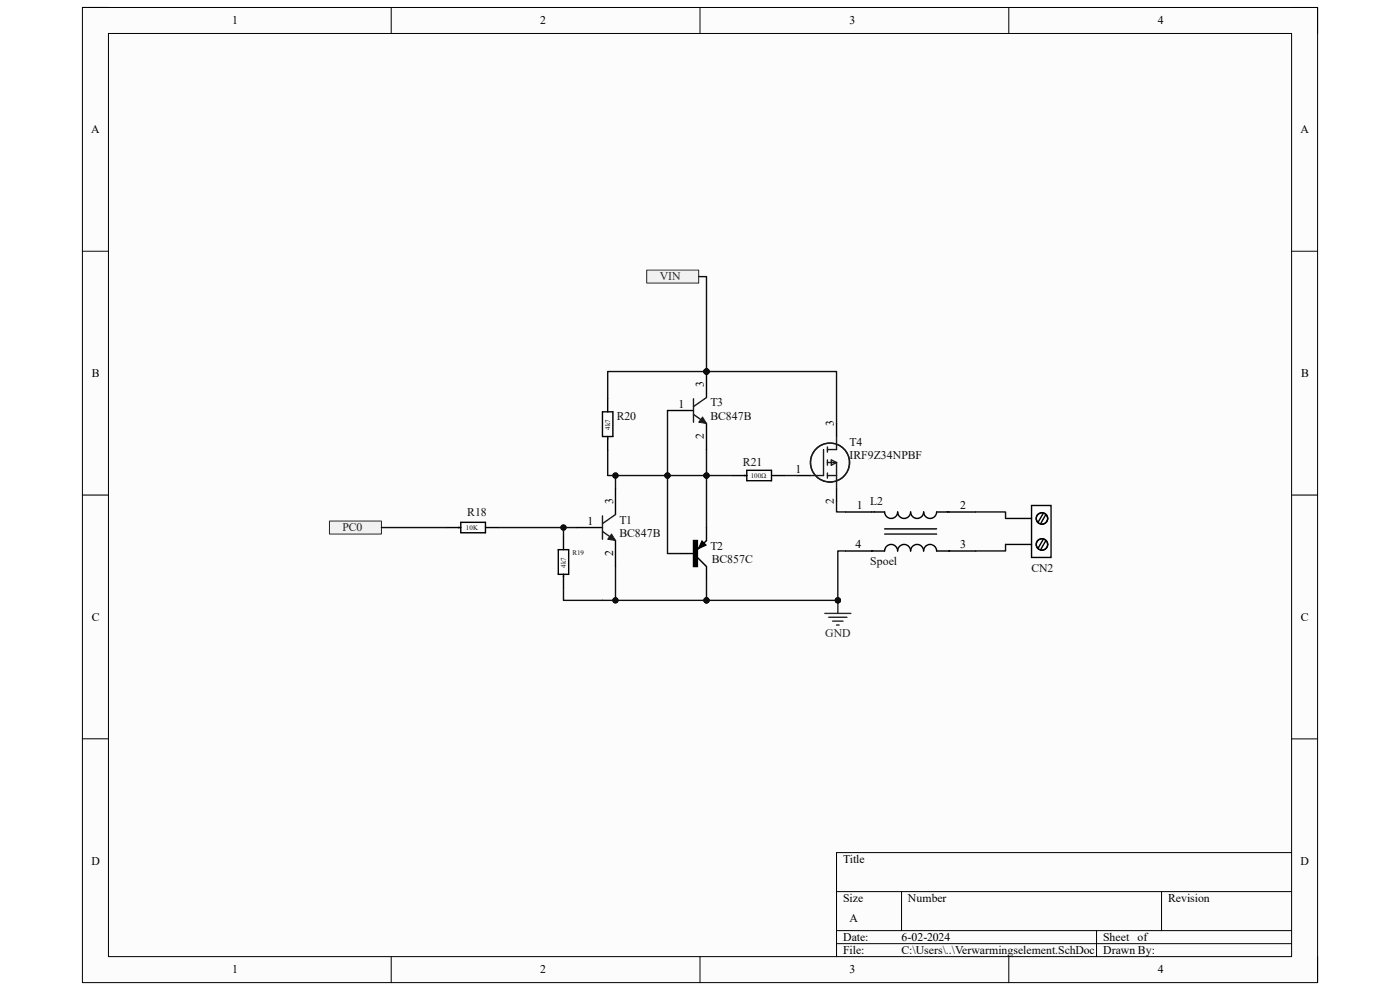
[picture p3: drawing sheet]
<svg xmlns="http://www.w3.org/2000/svg" width="297mm" height="210mm" viewBox="0 0 297 210" stroke-linecap="round" stroke-linejoin="round" font-family="sans-serif">
<path d="M17.5 1.6h262v206.8h-262z" fill-rule="evenodd" fill="#fcfcfc"/>
<path d="M17.5 1.6h262v206.8h-262z" fill="none" stroke="#000" stroke-width=".21"/>
<path d="M23 7.1h251v195.8h-251z" fill-rule="evenodd" fill="#fcfcfc"/>
<g fill="none" stroke="#000" stroke-width=".21">
<path d="M17.5 1.6h5.5M23 7.1h251v195.8h-251zM83 1.6v5.5M148.5 1.6v5.5M214 1.6v5.5M274 1.6h5.5v5.5M17.5 53.3h5.5M274 53.3h5.5M17.5 105h5.5M274 105h5.5M17.5 156.7h5.5M274 156.7h5.5"/>
<path d="M177.5 189.1h96.5M177.5 197.4h96.5M191.3 189.1v8.3M232.6 197.4v5.5M246.4 189.1v8.3M274 180.9h-96.5v22M83 202.9v5.5M148.5 202.9v5.5M177.5 200.2h96.5M214 202.9v5.5M279.5 202.9v5.5"/>
</g>
<path d="M118.4 116.6h2.2v5.2h-2.2zM119.5 113.8v2.8M144.4 117.4h2.7M147.1 114.7h.9v5.5h-.9zM147.1 117.4l2.8 2.8v2.7M148.2 116.3l-1.1 1.1M148.9 114.8l.8 .8-1.5 .7zM148.9 115.1l.6 .5-1 .5zM148.9 115.4l.3 .2M149.9 111.9v2.8l-1.7 1.6M119.5 121.8v3.1" fill="none" stroke="#000" stroke-width=".3"/>
<path d="M147.1 114.7h.9v5.5h-.9z" fill-rule="evenodd" fill="#000"/>
<path d="M175 130.1h5.5M175.8 130.9h3.9M176.6 131.8h2.2M177.5 132.6h.5M177.7 127.4v2.7" fill="none" stroke="#262626" stroke-width=".3"/>
<circle cx="177.7" cy="127.4" r=".55" fill="#0e0e0e"/>
<circle cx="177.7" cy="127.4" r=".55" fill="none" stroke="#0e0e0e" stroke-width=".21"/>
<g fill="none" stroke="#000" stroke-width=".3">
<path d="M127.8 87.4h2.2v5.2h-2.2zM128.9 84.6v2.8M128.9 92.6v3M158.4 99.8h5.3v2.2h-5.3zM155.4 100.9h3M163.7 100.9h2.7M179.4 108.6h8.3a1.38 1.38 0 0 0 1.4 1.4 1.38 1.38 0 0 0 1.3-1.4 1.38 1.38 0 0 0 1.4 1.4 1.38 1.38 0 0 0 1.4-1.4 1.38 1.38 0 0 0 1.4 1.4 1.38 1.38 0 0 0 1.4-1.4 1.38 1.38 0 0 0 1.3 1.4 1.38 1.38 0 0 0 1.4-1.4h8.3M179.4 116.9h8.3a1.38 1.38 0 0 1 1.4-1.4 1.38 1.38 0 0 1 1.3 1.4M187.7 112.2h11M187.7 113.3h11M190.4 116.9a1.38 1.38 0 0 1 1.4-1.4 1.38 1.38 0 0 1 1.4 1.4 1.38 1.38 0 0 1 1.4-1.4 1.38 1.38 0 0 1 1.4 1.4M207 116.9h-8.3a1.38 1.38 0 0 0-1.4-1.4 1.38 1.38 0 0 0-1.4 1.4"/>
<path d="M213.3 110h5.5M213.3 115.5h5.5M218.8 107.2h4.2v11.1h-4.2zM221.3 108.9l-1.1 1.9M221.3 114.4l-1.1 1.9M221.9 109.2l-1.1 1.9M221.9 114.7l-1.1 1.9"/>
<circle cx="221" cy="115.5" r="1.21"/>
<circle cx="221" cy="110" r="1.21"/>
</g>
<path d="M69.9 110.5h11v2.8h-11z" fill-rule="evenodd" fill="#f0f0f0"/>
<path d="M69.9 110.5h11v2.8h-11z" fill="none" stroke="#262626" stroke-width=".21"/>
<path d="M94.7 111.9h3.1M97.8 110.8h5.2v2.2h-5.2zM103 111.9h2.7" fill="none" stroke="#000" stroke-width=".3"/>
<path d="M137.2 57.3h11v2.8h-11z" fill-rule="evenodd" fill="#f0f0f0"/>
<path d="M137.2 57.3h11v2.8h-11z" fill="none" stroke="#262626" stroke-width=".21"/>
<path d="M177.5 89.9v2.7M169.2 100.9h2.7M177.5 103.6v2.8" fill="none" stroke="#000" stroke-width=".3"/>
<g fill="none" stroke="#1c1c1c" stroke-width=".3">
<path d="M174.7 95.4v5.5h-2.8M175.5 98.1h2M175.5 94.8v1.1M175.5 97.6v1.1M176.4 97.6l1.1 .5-1.1 .6zM177.5 92.6v2.8h-2M177.5 98.1v5.5M175.5 100.9h2M175.5 100.3v1.1"/>
<circle cx="176.1" cy="98.1" r="4.1"/>
</g>
<path d="M141.6 100.9v16.5h2.8" fill="none" stroke="#0e0e0e" stroke-width=".3"/>
<circle cx="141.6" cy="100.9" r=".55" fill="#0e0e0e"/>
<circle cx="141.6" cy="100.9" r=".55" fill="none" stroke="#0e0e0e" stroke-width=".21"/>
<path d="M141.6 87.1v13.8" fill="none" stroke="#0e0e0e" stroke-width=".3"/>
<circle cx="141.6" cy="100.9" r=".55" fill="#0e0e0e"/>
<circle cx="141.6" cy="100.9" r=".55" fill="none" stroke="#0e0e0e" stroke-width=".21"/>
<path d="M149.9 78.8h-21v5.8" fill="none" stroke="#0e0e0e" stroke-width=".3"/>
<circle cx="149.9" cy="78.8" r=".55" fill="#0e0e0e"/>
<circle cx="149.9" cy="78.8" r=".55" fill="none" stroke="#0e0e0e" stroke-width=".21"/>
<path d="M179.4 116.9h-1.7v10.5" fill="none" stroke="#0e0e0e" stroke-width=".3"/>
<circle cx="177.7" cy="127.4" r=".55" fill="#0e0e0e"/>
<circle cx="177.7" cy="127.4" r=".55" fill="none" stroke="#0e0e0e" stroke-width=".21"/>
<path d="M148.2 58.7h1.7v20.1M207 108.6h6.3v1.4M213.3 115.5v1.4h-6.3" fill="none" stroke="#0e0e0e" stroke-width=".3"/>
<circle cx="149.9" cy="78.8" r=".55" fill="#0e0e0e"/>
<circle cx="149.9" cy="78.8" r=".55" fill="none" stroke="#0e0e0e" stroke-width=".21"/>
<path d="M149.9 78.8h27.6v11.1" fill="none" stroke="#0e0e0e" stroke-width=".3"/>
<circle cx="149.9" cy="78.8" r=".55" fill="#0e0e0e"/>
<circle cx="149.9" cy="78.8" r=".55" fill="none" stroke="#0e0e0e" stroke-width=".21"/>
<path d="M149.9 122.9v4.5" fill="none" stroke="#0e0e0e" stroke-width=".3"/>
<circle cx="149.9" cy="127.4" r=".55" fill="#0e0e0e"/>
<circle cx="149.9" cy="127.4" r=".55" fill="none" stroke="#0e0e0e" stroke-width=".21"/>
<path d="M149.9 100.9v11" fill="none" stroke="#0e0e0e" stroke-width=".3"/>
<circle cx="149.9" cy="100.9" r=".55" fill="#0e0e0e"/>
<circle cx="149.9" cy="100.9" r=".55" fill="none" stroke="#0e0e0e" stroke-width=".21"/>
<path d="M80.9 111.9h13.8M105.7 111.9h16.6" fill="none" stroke="#0e0e0e" stroke-width=".3"/>
<circle cx="119.5" cy="111.9" r=".55" fill="#0e0e0e"/>
<circle cx="119.5" cy="111.9" r=".55" fill="none" stroke="#0e0e0e" stroke-width=".21"/>
<path d="M149.9 95.4v5.5M166.4 100.9h2.8M177.5 106.4v2.2h1.9" fill="none" stroke="#0e0e0e" stroke-width=".3"/>
<circle cx="149.9" cy="100.9" r=".55" fill="#0e0e0e"/>
<circle cx="149.9" cy="100.9" r=".55" fill="none" stroke="#0e0e0e" stroke-width=".21"/>
<path d="M119.5 124.9v2.5h30.4" fill="none" stroke="#0e0e0e" stroke-width=".3"/>
<circle cx="130.6" cy="127.4" r=".55" fill="#0e0e0e"/>
<circle cx="130.6" cy="127.4" r=".55" fill="none" stroke="#0e0e0e" stroke-width=".21"/>
<circle cx="149.9" cy="127.4" r=".55" fill="#0e0e0e"/>
<circle cx="149.9" cy="127.4" r=".55" fill="none" stroke="#0e0e0e" stroke-width=".21"/>
<path d="M149.9 127.4h27.8" fill="none" stroke="#0e0e0e" stroke-width=".3"/>
<circle cx="149.9" cy="127.4" r=".55" fill="#0e0e0e"/>
<circle cx="149.9" cy="127.4" r=".55" fill="none" stroke="#0e0e0e" stroke-width=".21"/>
<circle cx="177.7" cy="127.4" r=".55" fill="#0e0e0e"/>
<circle cx="177.7" cy="127.4" r=".55" fill="none" stroke="#0e0e0e" stroke-width=".21"/>
<path d="M128.9 95.6v5.3h26.5" fill="none" stroke="#0e0e0e" stroke-width=".3"/>
<circle cx="130.6" cy="100.9" r=".55" fill="#0e0e0e"/>
<circle cx="130.6" cy="100.9" r=".55" fill="none" stroke="#0e0e0e" stroke-width=".21"/>
<circle cx="141.6" cy="100.9" r=".55" fill="#0e0e0e"/>
<circle cx="141.6" cy="100.9" r=".55" fill="none" stroke="#0e0e0e" stroke-width=".21"/>
<circle cx="149.9" cy="100.9" r=".55" fill="#0e0e0e"/>
<circle cx="149.9" cy="100.9" r=".55" fill="none" stroke="#0e0e0e" stroke-width=".21"/>
<path d="M119.5 111.9v1.9" fill="none" stroke="#0e0e0e" stroke-width=".3"/>
<circle cx="119.5" cy="111.9" r=".55" fill="#0e0e0e"/>
<circle cx="119.5" cy="111.9" r=".55" fill="none" stroke="#0e0e0e" stroke-width=".21"/>
<path d="M130.6 120.2v7.2" fill="none" stroke="#0e0e0e" stroke-width=".3"/>
<circle cx="130.6" cy="127.4" r=".55" fill="#0e0e0e"/>
<circle cx="130.6" cy="127.4" r=".55" fill="none" stroke="#0e0e0e" stroke-width=".21"/>
<path d="M130.6 100.9v2.7" fill="none" stroke="#0e0e0e" stroke-width=".3"/>
<circle cx="130.6" cy="100.9" r=".55" fill="#0e0e0e"/>
<circle cx="130.6" cy="100.9" r=".55" fill="none" stroke="#0e0e0e" stroke-width=".21"/>
<path d="M122.3 111.9h5.5M130.6 103.6v5.6M130.6 114.7v5.5" fill="none" stroke="#000" stroke-width=".3"/>
<path d="M127.8 112.7l2.8 2M127.8 109.4v5M130.6 109.2l-2.8 1.9" fill="none" stroke="#1c1c1c" stroke-width=".3"/>
<path d="M129.7 113.3l.9 1.4-1.7-.3z" fill="#1c1c1c"/>
<path d="M129.7 113.3l.9 1.4-1.7-.3z" fill="none" stroke="#1c1c1c" stroke-width=".21"/>
<circle cx="149.9" cy="78.8" r=".55" fill="#0e0e0e"/>
<circle cx="149.9" cy="78.8" r=".55" fill="none" stroke="#0e0e0e" stroke-width=".21"/>
<path d="M149.9 78.8v5.5M141.6 87.1h5.5M149.9 89.8v5.6" fill="none" stroke="#000" stroke-width=".3"/>
<circle cx="149.9" cy="78.8" r=".55" fill="#0e0e0e"/>
<circle cx="149.9" cy="78.8" r=".55" fill="none" stroke="#0e0e0e" stroke-width=".21"/>
<path d="M147.1 87.9l2.8 1.9M147.1 84.6v5M149.9 84.3l-2.8 2" fill="none" stroke="#1c1c1c" stroke-width=".3"/>
<path d="M149.1 88.5l.8 1.3-1.7-.2z" fill="#1c1c1c"/>
<path d="M149.1 88.5l.8 1.3-1.7-.2z" fill="none" stroke="#1c1c1c" stroke-width=".21"/>
<g font-size="2.5">
<text x="49.3" y="5.2">1</text>
<text x="114.6" y="5.2">2</text>
<text x="180.2" y="5.2">3</text>
<text x="245.6" y="5.2">4</text>
<text x="19.3" y="28.3">A</text>
<text x="275.9" y="28.3">A</text>
<text x="19.5" y="80">B</text>
<text x="149.4" y="82.1" transform="rotate(-90 149.4 82.1)">3</text>
<text x="276" y="80">B</text>
<text x="144" y="86.5">1</text>
<text x="149.4" y="93.2" transform="rotate(-90 149.4 93.2)">2</text>
<text x="176.9" y="90.4" transform="rotate(-90 176.9 90.4)">3</text>
<text x="168.8" y="100.3">1</text>
<text x="130.1" y="106.9" transform="rotate(-90 130.1 106.9)">3</text>
<text x="176.9" y="107" transform="rotate(-90 176.9 107)">2</text>
<text x="124.7" y="111.3">1</text>
<text x="181.8" y="108">1</text>
<text x="203.7" y="108">2</text>
<text x="130.1" y="118" transform="rotate(-90 130.1 118)">2</text>
<text x="181.5" y="116.3">4</text>
<text x="203.7" y="116.3">3</text>
<text x="19.5" y="131.7">C</text>
<text x="276" y="131.7">C</text>
<text x="19.4" y="183.4">D</text>
<text x="178.9" y="183">Title</text>
<text x="275.9" y="183.4">D</text>
<text x="178.9" y="191.3">Size</text>
<text x="192.6" y="191.3">Number</text>
<text x="247.8" y="191.3">Revision</text>
<text x="180.2" y="195.5">A</text>
<text x="178.9" y="199.6">Date:</text>
<text x="178.9" y="202.4">File:</text>
<text x="191.3" y="199.6">6-02-2024</text>
<text x="191.3" y="202.4">C:\Users\..\Verwarmingselement.SchDoc Drawn By:</text>
<text x="234" y="199.6">Sheet</text>
<text x="241.4" y="199.6">of</text>
<text x="49.3" y="206.5">1</text>
<text x="114.6" y="206.5">2</text>
<text x="180.2" y="206.5">3</text>
<text x="245.6" y="206.5">4</text>
</g>
<g font-size="2.5" fill="#262626">
<text x="140" y="59.5">VIN</text>
<text x="72.6" y="112.7">PC0</text>
<text x="175.1" y="135.1">GND</text>
</g>
<g font-size="2.5" fill="#0e0e0e">
<text x="130.9" y="89">R20</text>
<text x="150.7" y="86.2">T3</text>
<text x="150.7" y="89">BC847B</text>
<text x="180.2" y="94.5">T4</text>
<text x="157.6" y="98.9">R21</text>
<text x="180.2" y="97.3">IRF9Z34NPBF</text>
<text x="184.6" y="107.2">L2</text>
<text x="99.1" y="109.4">R18</text>
<text x="131.4" y="111.1">T1</text>
<text x="131.4" y="113.8">BC847B</text>
<text x="150.7" y="116.6">T2</text>
<text x="151" y="119.3">BC857C</text>
<text x="184.6" y="119.9">Spoel</text>
<text x="218.8" y="121.3">CN2</text>
</g>
<g font-size="1.5" fill="#0e0e0e">
<text x="129.4" y="91.2" transform="rotate(-90 129.4 91.2)">4k7</text>
<text x="159.3" y="101.3">100Ω</text>
<text x="98.8" y="112.4">10K</text>
<text x="121.5" y="117.6">R19</text>
<text x="120.1" y="120.5" transform="rotate(-90 120.1 120.5)">4k7</text>
</g>
</svg>
